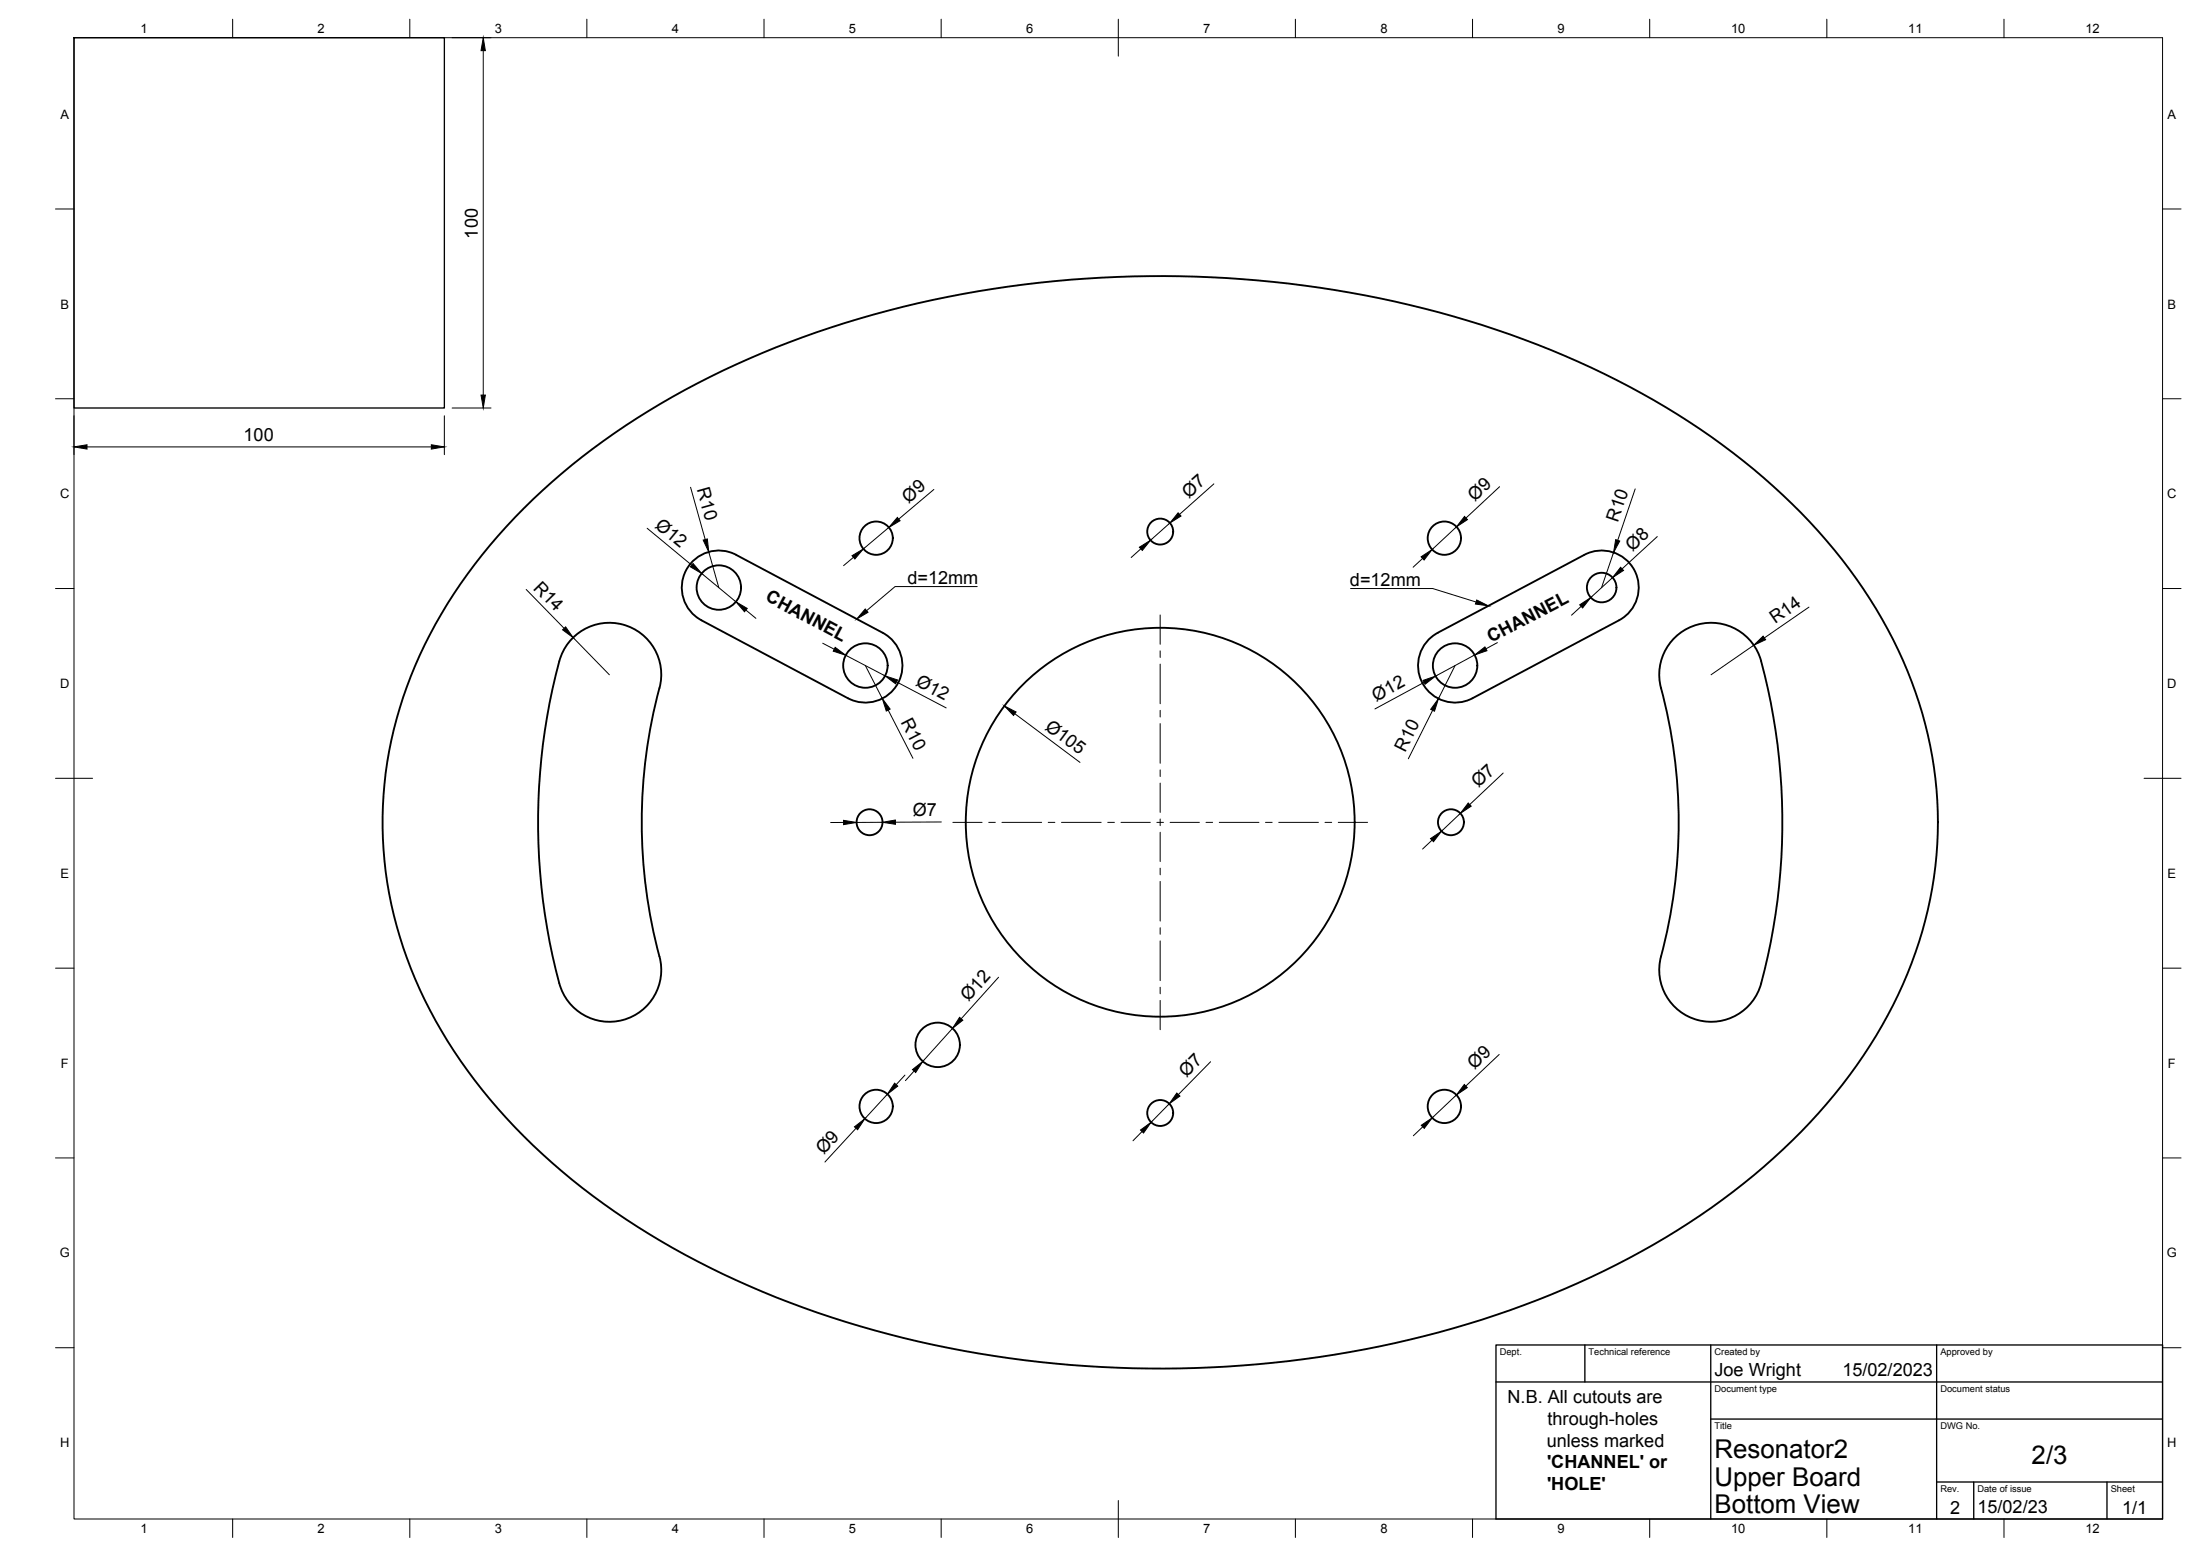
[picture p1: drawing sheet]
<svg xmlns="http://www.w3.org/2000/svg" width="594mm" height="420mm" viewBox="0 0 594 420" stroke-linecap="round" stroke-linejoin="round" font-family="sans-serif">
<!-- layer: Visible -->
<g fill="none" stroke="#000" stroke-width=".51">
<path d="M141.4 137.3a202.7 202.7 0 0 1 71.8-44.9 290.1 290.1 0 0 1 151.2-13.4 245.1 245.1 0 0 1 94.8 36.9 157.5 157.5 0 0 1 49 51.3 107.2 107.2 0 0 1 10.9 84.3 132.1 132.1 0 0 1-37.7 58.9 206.9 206.9 0 0 1-69.9 42 290.7 290.7 0 0 1-151.4 12.3 247.6 247.6 0 0 1-88.1-33.5 160.4 160.4 0 0 1-52.8-52.9 107.3 107.3 0 0 1-12.1-84.2 129.3 129.3 0 0 1 34.3-56.8zM198.8 149.8a10 10 0 0 0-13.5 4.2 10 10 0 0 0 4.1 13.5l39.6 21.1a10 10 0 0 0 13.5-4.2 10 10 0 0 0-4.1-13.5l-39.6-21.1M427.8 149.8a10 10 0 0 1 13.5 4.2 10 10 0 0 1-4.1 13.5l-39.6 21.1a10 10 0 0 1-13.5-4.2 10 10 0 0 1 4.1-13.5l39.6-21.1M154.7 172.2a14 14 0 0 1 16.9-2.1 14 14 0 0 1 6.5 15.7 141 141 0 0 0 .3 74 14 14 0 0 1-11 15.8 14 14 0 0 1-16.4-10.1 166.8 166.8 0 0 1 .5-88.4 13.9 13.9 0 0 1 3.2-4.9zM452.1 172.3a14 14 0 0 1 23.5 6.3 167 167 0 0 1-.5 88.4 14 14 0 0 1-17.4 8.2 14 14 0 0 1-9.2-16.9 141.2 141.2 0 0 0-.3-74 14 14 0 0 1 3.9-12z"/>
<circle cx="194.1" cy="158.7" r="6"/>
<circle cx="236.6" cy="145.3" r="4.5"/>
<circle cx="313.3" cy="143.5" r="3.5"/>
<circle cx="390" cy="145.3" r="4.5"/>
<circle cx="432.5" cy="158.7" r="4"/>
<circle cx="233.7" cy="179.7" r="6"/>
<circle cx="392.9" cy="179.7" r="6"/>
<circle cx="234.8" cy="222" r="3.5"/>
<circle cx="313.3" cy="222" r="52.5"/>
<circle cx="391.8" cy="222" r="3.5"/>
<circle cx="236.6" cy="298.8" r="4.5"/>
<circle cx="253.2" cy="282.1" r="6"/>
<circle cx="390" cy="298.8" r="4.5"/>
<circle cx="313.3" cy="300.5" r="3.5"/>
</g>
<!-- layer: TITLEBLOCK -->
<path d="M404 363.2h180v47h-180zM404 373.2h180M428 363.2v10M462 363.2v47M523 363.2v47M462 383.2h122M523 400.2h61M533 400.2v10M569 400.2v10" fill="none" stroke="#000" stroke-width=".36"/>
<!-- layer: BORDER -->
<g fill="none" stroke="#000" stroke-width=".27">
<path d="M20 10.2h564v400h-564zM62.8 5.2v5M110.7 5.2v5M158.5 5.2v5M206.3 5.2v5M254.1 5.2v5M302 5.2v10M349.8 5.2v5M397.6 5.2v5M445.5 5.2v5M493.3 5.2v5M541.1 5.2v5"/>
<path d="M15 56.4h5M584 56.4h5M15 107.7h5M584 107.7h5M15 158.9h5M584 158.9h5M15 210.2h10M579 210.2h10M15 261.4h5M584 261.4h5M15 312.7h5M584 312.7h5"/>
<path d="M15 363.9h5M584 363.9h5M62.8 410.2v5M110.7 410.2v5M158.5 410.2v5M206.3 410.2v5M254.1 410.2v5M302 405.2v10M349.8 410.2v5M397.6 410.2v5M445.5 410.2v5M493.3 410.2v5"/>
<path d="M541.1 410.2v5"/>
</g>
<!-- layer: Sketch1 -->
<path d="M20 10.2h100v100h-100z" fill="none" stroke="#000" stroke-width=".36"/>
<!-- layer: FD_Dimensions -->
<g fill="none" stroke="#000" stroke-width=".27">
<path d="M122.1 10.2h10.5M130.5 13.7v93M20 112.3v10.5M120 112.3v10.5M122.1 110.2h10.5M23.5 120.7h93M186.5 131.6l3.9 14.1M252.2 132.2l-9.5 8M327.8 130.7l-9.3 8.2M404.9 131.4l-9 8.5M441.6 132l-4.8 13.9M142.1 159.2l10.2 10.5"/>
<path d="M174.8 142.6l12 10M189.5 154.9l9.2 7.6M191.4 149.1l2.7 9.6M230.5 150.5l-2.7 2.2M240 142.4l-6.9 5.8M308.1 148.2l-2.6 2.3M315.9 141.2l-5.2 4.7M384.2 150.8l-2.6 2.4M393.3 142.3l-6.6 6.1M435.4 156l-5.9 5.4M435.7 149.2l-3.2 9.5M447.5 144.9l-9.5 8.7"/>
<path d="M154.8 172.2l9.7 10M201.4 164.7l2.7 2.3M222.2 173.7l3.1 1.6M228.4 176.9l10.6 5.6M233.7 179.7l4.6 8.9M392.9 179.7l-4.5 9M398.2 176.9l-10.6 5.7M404.3 173.5l-3 1.7M427 163.7l-2.6 2.4M473.6 174.2l-11.6 8M488.5 163.9l-12.1 8.4M239.8 191.7l6.7 13.1"/>
<path d="M242.1 184.1l13.4 7.1M274 192.7l17.6 13.2M384.6 184.3l-13.3 7.1M386.9 191.8l-6.6 13.1M394.3 219.6l-5 4.9M405.9 208.7l-9 8.6M227.8 222.1h-3.5M238.3 222l-7 .1M254.2 222h-12.4M386.7 226.9l-2.5 2.4M257.2 277.7l-8 8.9M269.6 263.9l-10.1 11.2"/>
<path d="M239.6 295.5l-6.1 6.6M244.4 290.3l-2.4 2.6M246.8 289.2l-2.3 2.6M315.7 298l-4.9 5M326.9 286.7l-8.7 8.9M393.3 295.7l-6.6 6.2M404.8 284.7l-9 8.6M231.2 304.7l-8.4 9.1M308.4 305.5l-2.5 2.5M384.2 304.3l-2.5 2.4"/>
</g>
<g fill="#000" stroke="#000" stroke-width=".27">
<path d="M130.5 10.2l.6 3.5h-1.2zM129.9 106.7h1.2l-.6 3.5zM20 120.7l3.5-.6v1.2zM116.5 120.1l3.5 .6-3.5 .6zM242.3 139.7l.8 .9-3.1 1.8zM318.1 138.5l.8 .8-3 1.9zM395.5 139.4l.8 .9-3 2zM187.2 152.2l2.3 2.7-3.1-1.8zM189.9 145.8l1.1-.3 .4 3.6zM230.1 150.1l3-1.9-2.3 2.7zM307.7 147.8l3-1.9-2.2 2.7zM383.8 150.3l2.9-1.9-2.1 2.8z"/>
<path d="M436.3 145.7l1.1 .4-1.7 3.1zM437.6 153.2l.8 .8-3 2zM151.9 170.1l.8-.8 2.1 2.9zM198.7 162.5l3.1 1.8-.8 .9zM225.5 174.8l2.9 2.1-3.4-1.1zM398.2 176.9l2.8-2.2 .5 1zM426.6 163.3l2.9-1.9-2.1 2.8zM473.6 174.2l2.5-2.4 .7 .9zM238.3 188.6l2.1 2.9-1.1 .5zM239 182.5l3.4 1.1-.6 1zM271.2 190.6l3.2 1.7-.7 .9zM384.3 183.7l3.3-1.1-2.8 2.2z"/>
<path d="M388.4 188.7l-1 3.3-1.1-.5zM396.5 216.8l.8 .9-3 1.9zM227.8 221.5l3.5 .6-3.5 .6zM238.3 222l3.5-.6v1.2zM386.3 226.4l3-1.9-2.2 2.8zM259.1 274.7l.9 .8-2.8 2.2zM241.6 292.5l.8 .8-2.8 2.2zM246.4 288.8l2.8-2.2-1.9 3zM317.8 295.1l.8 .9-2.9 2zM395.4 292.8l.8 .9-2.9 2zM230.7 304.3l2.8-2.2-1.9 3zM308 305.1l2.8-2.1-2 2.9z"/>
<path d="M383.8 303.8l2.9-1.9-2.1 2.8z"/>
</g>
<!-- layer: Smart Centers -->
<g fill="none" stroke="#000" stroke-width=".27">
<path d="M313.3 166.1v7.9M313.3 175.7v1.8M313.3 179.3v10.7M313.3 191.8v1.8M313.3 195.4v10.7M313.3 207.9v1.8M313.3 211.5v7.9M257.3 222.1h7.9M267 222.1h1.8M270.6 222.1h10.7M283.1 222.1h1.7M286.6 222.1h10.7"/>
<path d="M299.1 222.1h1.8M302.7 222.1h7.9M312.4 222.1h1.8M313.3 221.1v1.8M313.3 224.7v7.9M313.3 234.4v1.8M313.3 238v10.7M316 222.1h7.9M325.7 222.1h1.7M329.2 222.1h10.8M341.7 222.1h1.8M345.3 222.1h10.7"/>
<path d="M357.8 222.1h1.8M361.4 222.1h7.9M313.3 250.5v1.8M313.3 254.1v10.7M313.3 266.6v1.8M313.3 270.2v7.8"/>
</g>
<!-- layer: Leaders -->
<path d="M233.6 164.4l.8 .9-3 1.9zM398.8 162l3.1 1.6-3.5-.5z" fill="#000" stroke="#000" stroke-width=".27"/>
<path d="M263.9 158.4h-22.2l-7.7 6.5M364.7 158.9h22.2l11.7 3.7" fill="none" stroke="#000" stroke-width=".27"/>
<g font-size="7">
<text x="463" y="393.7">Resonator2</text>
<text x="548.6" y="395.4">2/3</text>
<text x="463" y="401.2">Upper Board</text>
<text x="463" y="408.7">Bottom View</text>
</g>
<g font-size="4.9">
<text x="129" y="64.4" transform="rotate(-90 129 64.4)">100</text>
<text x="65.8" y="119.2">100</text>
<text x="188.2" y="132.2" transform="rotate(74 188.2 132.2)">R10</text>
<text x="245.3" y="136" transform="rotate(-40 245.3 136)">Ø9</text>
<text x="321" y="134.6" transform="rotate(-42 321 134.6)">Ø7</text>
<text x="398.3" y="135.6" transform="rotate(-43 398.3 135.6)">Ø9</text>
<text x="176.7" y="142.2" transform="rotate(40 176.7 142.2)">Ø12</text>
<text x="436.9" y="141.1" transform="rotate(-71 436.9 141.1)">R10</text>
<text x="440.8" y="149" transform="rotate(-43 440.8 149)">Ø8</text>
<text x="143.8" y="158.9" transform="rotate(46 143.8 158.9)">R14</text>
<text x="245" y="157.7">d=12mm</text>
<text x="364.5" y="158.2">d=12mm</text>
<text x="206.4" y="162.1" transform="rotate(28 206.4 162.1)">CHANNEL</text>
<text x="402.7" y="173.6" transform="rotate(-27 402.7 173.6)">CHANNEL</text>
<text x="479.4" y="168.5" transform="rotate(-35 479.4 168.5)">R14</text>
<text x="247" y="185" transform="rotate(28 247 185)">Ø12</text>
<text x="371.6" y="189.5" transform="rotate(-28 371.6 189.5)">Ø12</text>
<text x="243.2" y="195.1" transform="rotate(63 243.2 195.1)">R10</text>
<text x="282" y="196.7" transform="rotate(37 282 196.7)">Ø105</text>
<text x="379.5" y="203.3" transform="rotate(-63 379.5 203.3)">R10</text>
<text x="399.2" y="212.9" transform="rotate(-43 399.2 212.9)">Ø7</text>
<text x="246.5" y="220.5">Ø7</text>
<text x="261.6" y="270.6" transform="rotate(-48 261.6 270.6)">Ø12</text>
<text x="320.4" y="291.1" transform="rotate(-46 320.4 291.1)">Ø7</text>
<text x="398.2" y="288.9" transform="rotate(-43 398.2 288.9)">Ø9</text>
<text x="222.4" y="311.8" transform="rotate(-47 222.4 311.8)">Ø9</text>
<text x="463" y="371.7">Joe Wright</text>
<text x="497.5" y="371.7">15/02/2023</text>
<text x="407.1" y="379">N.B. All cutouts are</text>
<text x="417.9" y="384.8">through-holes</text>
<text x="417.7" y="390.6">unless marked</text>
<text x="417.7" y="396.5">'CHANNEL' or</text>
<text x="417.7" y="402.4">'HOLE'</text>
<text x="526.6" y="408.8">2</text>
<text x="534" y="408.7">15/02/23</text>
<text x="573.1" y="408.8">1/1</text>
</g>
<g font-size="3.5">
<text x="37.9" y="8.9">1</text>
<text x="85.8" y="8.9">2</text>
<text x="133.6" y="8.9">3</text>
<text x="181.4" y="8.9">4</text>
<text x="229.3" y="8.9">5</text>
<text x="277.1" y="8.9">6</text>
<text x="324.9" y="8.9">7</text>
<text x="372.7" y="8.9">8</text>
<text x="420.6" y="8.9">9</text>
<text x="467.4" y="8.9">10</text>
<text x="515.3" y="8.9">11</text>
<text x="563.1" y="8.9">12</text>
<text x="16.3" y="32">A</text>
<text x="585.3" y="32">A</text>
<text x="16.3" y="83.3">B</text>
<text x="585.3" y="83.3">B</text>
<text x="16.2" y="134.6">C</text>
<text x="585.2" y="134.6">C</text>
<text x="16.2" y="185.8">D</text>
<text x="585.2" y="185.8">D</text>
<text x="16.3" y="237">E</text>
<text x="585.3" y="237">E</text>
<text x="16.4" y="288.3">F</text>
<text x="585.4" y="288.3">F</text>
<text x="16.1" y="339.6">G</text>
<text x="585.1" y="339.6">G</text>
<text x="16.2" y="390.8">H</text>
<text x="585.2" y="390.8">H</text>
<text x="37.9" y="413.9">1</text>
<text x="85.8" y="413.9">2</text>
<text x="133.6" y="413.9">3</text>
<text x="181.4" y="413.9">4</text>
<text x="229.3" y="413.9">5</text>
<text x="277.1" y="413.9">6</text>
<text x="324.9" y="413.9">7</text>
<text x="372.7" y="413.9">8</text>
<text x="420.6" y="413.9">9</text>
<text x="467.4" y="413.9">10</text>
<text x="515.3" y="413.9">11</text>
<text x="563.1" y="413.9">12</text>
</g>
<g font-size="2.5">
<text x="405" y="366">Dept.</text>
<text x="429" y="366">Technical reference</text>
<text x="463" y="366">Created by</text>
<text x="524" y="366">Approved by</text>
<text x="463" y="376">Document type</text>
<text x="524" y="376">Document status</text>
<text x="463" y="386">Title</text>
<text x="524" y="386">DWG No.</text>
<text x="524" y="403">Rev.</text>
<text x="534" y="403">Date of issue</text>
<text x="570" y="403">Sheet</text>
</g>
</svg>
